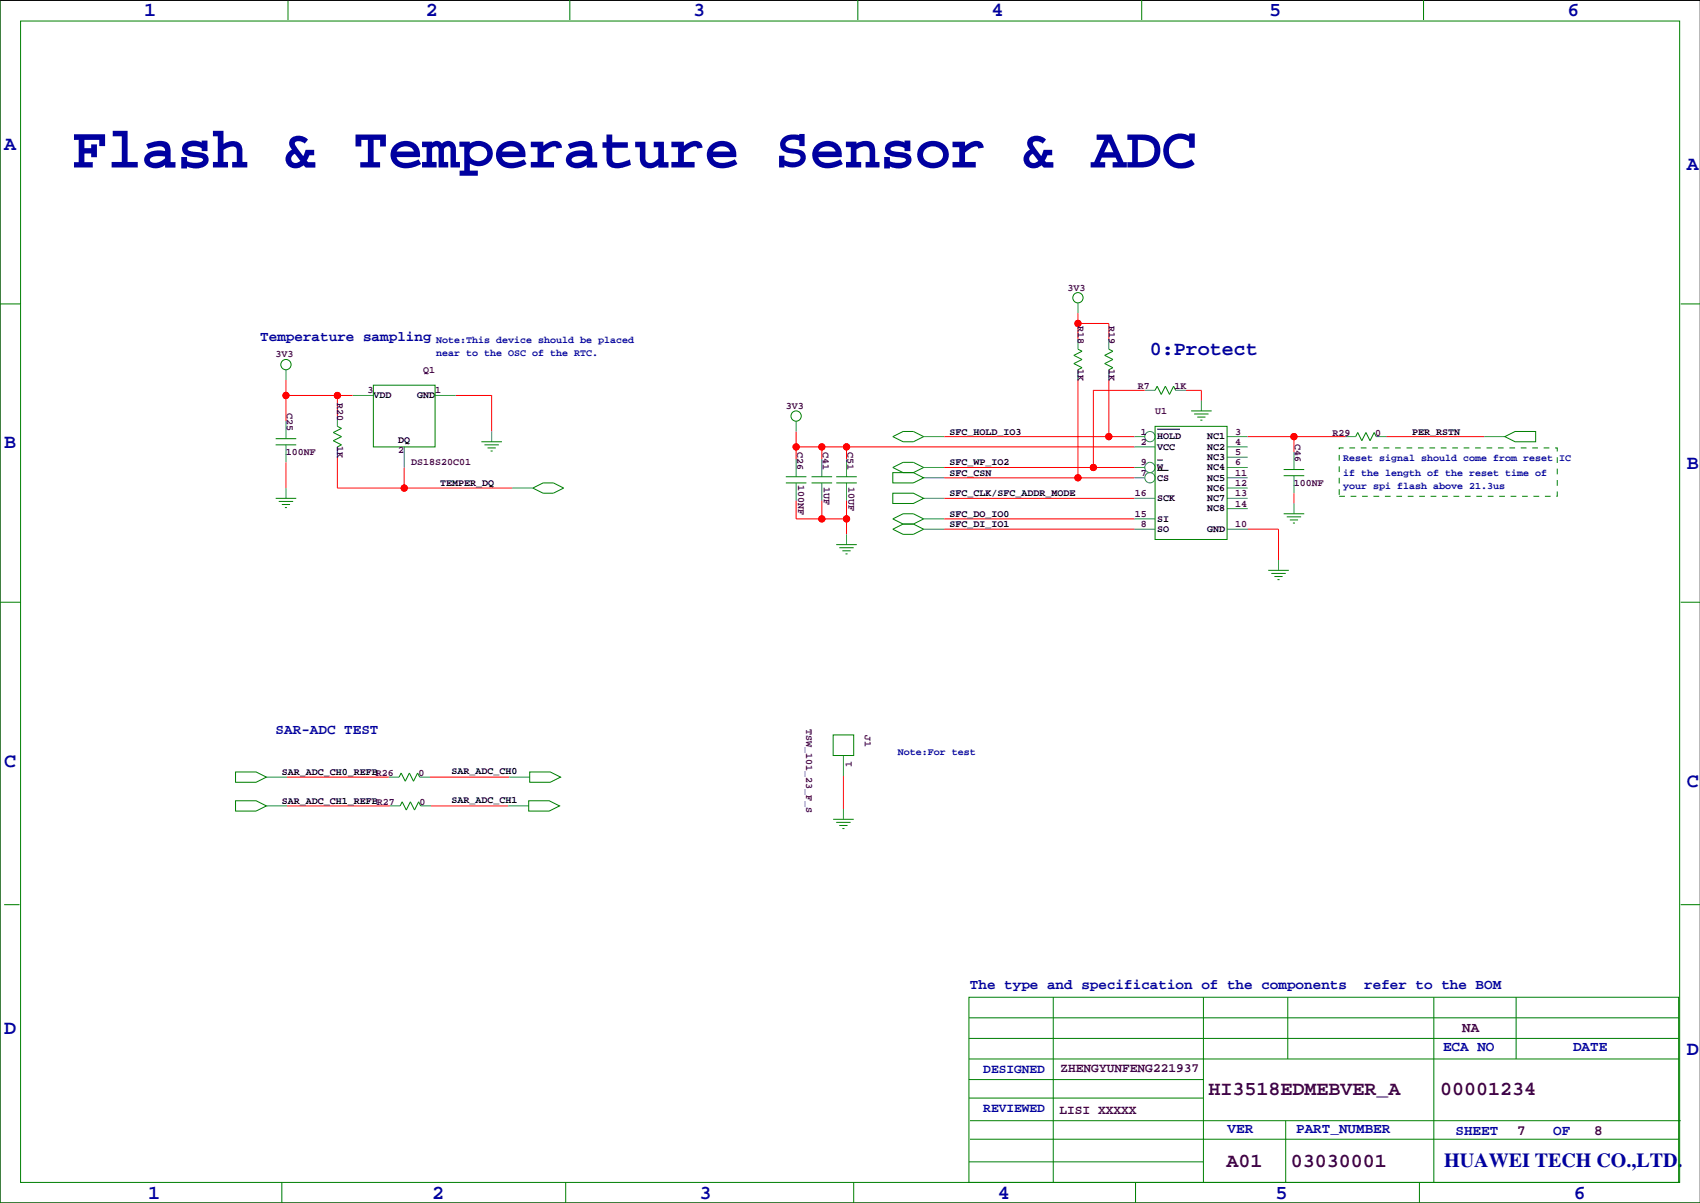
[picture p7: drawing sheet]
<svg xmlns="http://www.w3.org/2000/svg" width="420mm" height="297mm" viewBox="0 0 420 297" stroke-linecap="round" stroke-linejoin="round" font-family="sans-serif">
<path d="M419.9 .1h-419.9v296.9h419.9M285.8 106h5.6M285.8 116.1h2.8M285.8 113.6h1.4" fill="none" stroke="#000" stroke-width=".25"/>
<g fill="none" stroke="#f00" stroke-width=".25">
<path d="M266.2 79.9h7.6v3.8M266.2 77.3v6.4M70.6 97.6h16.5M70.6 93.8v10.2M83.3 97.6v5.1M112.5 97.6h8.9v8.9M266.2 93.8v24.2M273.8 93.8v14M282.7 96.4h-12.7v19M292.9 96.4h3.8v2.5M70.6 114.2v6.3M83.3 112.9v7.6h43.2"/>
<path d="M99.8 115.4v5.1M196.6 106.5v6.9M196.6 110.3h83.6M202.9 110.3v3.1M209 110.3v3.1M233.2 107.8h47M233.2 118h47M233.2 115.4h47M308.1 107.8h24.1M319.5 107.8v3.8M342.4 107.8h24.1M196.6 123.6v4.5h12.4"/>
<path d="M202.9 123.6v4.5M209 123.6v8.3M233.2 128.1h47M233.2 130.7h47M233.2 123h47M308.1 130.7h7.6v7.6M319.5 121.8v2.5M70.9 199h25.4M70.9 191.9h25.1M106.2 191.9h19.5M106.4 199h19.1M208.3 191.6v8.2"/>
<circle cx="266.2" cy="79.9" r=".76"/>
<circle cx="70.6" cy="97.6" r=".76"/>
<circle cx="83.3" cy="97.6" r=".76"/>
<circle cx="196.6" cy="110.3" r=".76"/>
<circle cx="202.9" cy="110.3" r=".76"/>
<circle cx="209" cy="110.3" r=".76"/>
<circle cx="266.2" cy="118" r=".76"/>
<circle cx="270" cy="115.4" r=".76"/>
<circle cx="273.8" cy="107.8" r=".76"/>
<circle cx="319.5" cy="107.8" r=".76"/>
<circle cx="99.8" cy="120.5" r=".76"/>
<circle cx="202.9" cy="128.1" r=".76"/>
<circle cx="209" cy="128.1" r=".76"/>
</g>
<g fill="#f00" stroke="#f00" stroke-width=".25">
<circle cx="209" cy="128.1" r=".76"/>
<circle cx="202.9" cy="128.1" r=".76"/>
<circle cx="196.6" cy="110.3" r=".76"/>
<circle cx="209" cy="110.3" r=".76"/>
<circle cx="202.9" cy="110.3" r=".76"/>
<circle cx="83.3" cy="97.6" r=".76"/>
<circle cx="70.6" cy="97.6" r=".76"/>
<circle cx="99.8" cy="120.5" r=".76"/>
<circle cx="273.8" cy="107.8" r=".76"/>
<circle cx="266.2" cy="118" r=".76"/>
<circle cx="266.2" cy="79.9" r=".76"/>
<circle cx="270" cy="115.4" r=".76"/>
<circle cx="319.5" cy="107.8" r=".76"/>
</g>
<g fill="none" stroke="#008080" stroke-width=".25">
<path d="M266.2 74.8v2.5M70.6 91.3v2.5M87.1 97.6h5.1M107.4 97.6h5.1M266.2 83.7v2.5M266.2 91.3v2.5M273.8 83.7v2.5M273.8 91.3v2.5M282.7 96.4h2.5M290.3 96.4h2.6M296.7 98.9v2.6M70.6 104v4.3"/>
<path d="M70.6 109.8v4.4M83.3 102.7v2.6M83.3 110.3v2.6M99.8 110.3v5.1M121.4 106.5v2.6M196.6 104v2.5M196.6 113.4v4.3M196.6 119.2v4.4M202.9 113.4v4.3M202.9 119.2v4.4M209 113.4v4.3M209 119.2v4.4"/>
<path d="M228.1 118h5.1M228.1 107.8h5.1M228.1 115.4h5.1M280.2 118h2.5M280.2 107.8h2.5M280.2 115.4h2.5M280.2 110.3h5M303 118h5.1M303 107.8h5.1M303 115.4h5.1M303 112.9h5.1M303 110.3h5.1"/>
<path d="M319.5 111.6v4.3M319.5 117.5v4.3M332.2 107.8h2.6M339.9 107.8h2.5M366.5 107.8h5.1M70.6 120.5v2.5M126.5 120.5h5.1M209 131.9v2.6M228.1 123h5.1M228.1 128.1h5.1M228.1 130.7h5.1M280.2 123h5"/>
<path d="M280.2 128.1h5M280.2 130.7h5M303 123h5.1M303 130.7h5.1M303 120.5h5.1M303 125.6h5.1M315.7 138.3v2.5M319.5 124.3v2.6M65.8 191.9h5.1M65.8 199h5.1M96 191.9h2.6M96.3 199h2.5"/>
<path d="M103.6 191.9h2.6M103.9 199h2.5M125.5 199h5.1M125.7 191.9h5.1M208.3 186.5v5.1M208.3 199.8v2.5"/>
<circle cx="284" cy="115.4" r="1.27"/>
<circle cx="284" cy="118" r="1.27"/>
<circle cx="284" cy="107.8" r="1.27"/>
</g>
<g fill="none" stroke="#008000" stroke-width=".25">
<path d="M0 -.1v297.1h419.9M71.1 0v4.9M140.7 0v4.9M211.8 0v4.9M281.9 0v4.9M351.5 0v4.9M5.1 5.2h409.7v286.8h-409.7zM0 75h5.1M415 75h4.9M92.2 95.1h15.2v15.2h-15.2zM266.2 86.2l1 .5-2 1 2 1.1-2 1 2 1-1 .5M273.8 86.2l1 .5-2 1 2 1.1-2 1 2 1-1 .5"/>
<path d="M285.2 96.4l.6-1 1 2 1-2 1 2 1-2 .5 1M68.1 109.8h5.1M68.1 108.3h5.1M83.3 105.3l1 .5-2 1 2 1-2 1 2 1-1 .5M118.9 109.1h5.1M119.6 109.8h3.6M120.4 110.6h2M121.2 111.4h.5M194.1 119.2h5M194.1 117.7h5M200.4 119.2h5.1M200.4 117.7h5.1"/>
<path d="M206.5 119.2h5.1M206.5 117.7h5.1M220.5 116.7h5.1l2.5 1.3-2.5 1.2h-5.1zM220.5 107.8l2.5-1.3h2.6l2.5 1.3-2.5 1.3h-2.6zM220.5 115.4l2.5-1.2h2.6l2.5 1.2-2.5 1.3h-2.6zM285.2 105.3h17.8v27.9h-17.8zM294.1 101.5h5.1M294.9 102.2h3.5M295.7 103h2M296.4 103.7h.5M317 115.9h5.1M317 117.5h5.1"/>
<path d="M334.8 107.8l.5-1 1 2 1-2 1 2 1-2 .6 1M371.6 107.8l2.5-1.3h5.1v2.6h-5.1zM68.1 123h5.1M68.8 123.8h3.6M69.6 124.6h2M70.4 125.3h.5M131.6 120.5l2.5-1.3h2.6l2.5 1.3-2.5 1.3h-2.6zM206.5 134.5h5.1M207.3 135.2h3.5M208 136h2.1M208.8 136.8h.5M220.5 121.8h5.1l2.5 1.2-2.5 1.3h-5.1z"/>
<path d="M223 129.4l-2.5-1.3 2.5-1.2h2.6l2.5 1.2-2.5 1.3M223 129.4h2.6M223 129.4l-2.5 1.3 2.5 1.2h2.6l2.5-1.2-2.5-1.3M317 126.9h5.1M317.8 127.6h3.5M318.5 128.4h2M319.3 129.1h.5M0 148.7h5.1M313.2 140.8h5.1M313.9 141.6h3.6M314.7 142.4h2M315.5 143.1h.5"/>
<path d="M415 148.7h4.9M58.2 197.7h5l2.6 1.3-2.6 1.3h-5zM58.2 190.6h5l2.6 1.3-2.6 1.3h-5zM98.6 191.9l.5-1 1 2 1-2 1 2 1-2 .5 1M98.8 199l.5-1 1 2 1-2 1.1 2 1-2 .5 1M130.6 197.7h5l2.6 1.3-2.6 1.3h-5zM130.8 190.6h5.1l2.5 1.3-2.5 1.3h-5.1zM205.7 181.5h5.1v5h-5.1zM205.7 202.3h5.1M206.5 203.1h3.6M207.3 203.8h2M208 204.6h.5"/>
<path d="M1 223.4h3.8M415 223.4h4.9M239.3 246.2h175.2v45.8h-175.2zM239.3 251.3h175.2M239.3 256.4h175.2M260.1 246.2v45.8M297.2 246.2v45.8M318 246.2v15.3M354.1 246.2v45.8M374.4 246.2v15.3M239.3 266.6h57.9M239.3 261.5h175.2"/>
<path d="M239.3 271.1h57.9M239.5 276.7h175.5M317.5 276.7v15.3M69.6 292v5M139.7 292v5M210.8 292v5M239.3 286.9h57.9M239.5 281.3h175M280.4 292v5M350.5 292v5M383.5 287.4h.1"/>
<circle cx="266.2" cy="73.5" r="1.27"/>
<circle cx="70.6" cy="90" r="1.27"/>
<circle cx="196.6" cy="102.7" r="1.27"/>
</g>
<path d="M330.7 110.6h53.9v11.9h-53.9z" fill="none" stroke="#008000" stroke-width=".25" stroke-dasharray="1.4 1.4" stroke-linecap="butt"/>
<text font-size="14.5" fill="#0000a0" x="17.8" y="41.4">Flash &amp; Temperature Sensor &amp; ADC</text>
<g font-size="4.9" fill="#0000a0">
<text x="35.6" y="3.9">1</text>
<text x="105.2" y="3.9">2</text>
<text x="171.2" y="3.9">3</text>
<text x="244.9" y="3.9">4</text>
<text x="313.4" y="3.9">5</text>
<text x="387.1" y="3.9">6</text>
<text x="1" y="36.9">A</text>
<text x="416.6" y="42">A</text>
<text x="284" y="87.7">0:Protect</text>
<text x="1" y="110.6">B</text>
<text x="416.6" y="115.7">B</text>
<text x="1" y="189.3">C</text>
<text x="416.6" y="194.4">C</text>
<text x="1" y="255.4">D</text>
<text x="416.6" y="260.5">D</text>
<text x="356.6" y="288">HUAWEI TECH CO.,LTD.</text>
<text x="36.6" y="296">1</text>
<text x="106.7" y="296">2</text>
<text x="172.7" y="296">3</text>
<text x="246.4" y="296">4</text>
<text x="315" y="296">5</text>
<text x="388.6" y="296">6</text>
</g>
<g font-size="4.9" fill="#400040">
<text x="298.5" y="270.5">HI3518EDMEBVER_A</text>
<text x="355.6" y="270.5">00001234</text>
<text x="302.9" y="288.3">A01</text>
<text x="318.8" y="288.3">03030001</text>
</g>
<g font-size="3.5" fill="#0000a0">
<text x="64.3" y="84.2">Temperature sampling</text>
<text x="68.1" y="181.3">SAR-ADC TEST</text>
<text x="239.5" y="244.2">The type and specification of the components</text>
<text x="336.9" y="244.2">refer to the BOM</text>
<text x="356.4" y="259.4">ECA NO</text>
<text x="388.5" y="259.4">DATE</text>
<text x="303.1" y="279.7">VER</text>
<text x="320.1" y="279.7">PART_NUMBER</text>
<text x="359.4" y="280.3">SHEET</text>
<text x="383.5" y="280.3">OF</text>
</g>
<g font-size="3.5" fill="#400040">
<text x="361.1" y="254.9">NA</text>
<text x="374.6" y="280.3">7</text>
<text x="393.7" y="280.3">8</text>
</g>
<g font-size="3.2" fill="#0000a0">
<text x="242.8" y="264.9">DESIGNED</text>
<text x="242.8" y="274.5">REVIEWED</text>
</g>
<g font-size="3.2" fill="#400040">
<text x="261.9" y="264.7">ZHENGYUNFENG221937</text>
<text x="261.6" y="275.1">LISI XXXXX</text>
</g>
<g font-size="2.5" fill="#400040">
<text x="263.7" y="71.7">3V3</text>
<text x="266.2" y="80.5" transform="rotate(90 266.2 80.5)">R18</text>
<text x="273.8" y="80.5" transform="rotate(90 273.8 80.5)">R19</text>
<text x="68.1" y="88.3">3V3</text>
<text x="104.5" y="92.1">Q1</text>
<text x="266.2" y="91" transform="rotate(90 266.2 91)">1K</text>
<text x="273.8" y="91" transform="rotate(90 273.8 91)">1K</text>
<text x="83.3" y="99.6" transform="rotate(90 83.3 99.6)">R20</text>
<text x="90.7" y="97.1">3</text>
<text x="107.4" y="97.1">1</text>
<text x="194.1" y="101">3V3</text>
<text x="281" y="96.1">R7</text>
<text x="290.1" y="96.1">1K</text>
<text x="70.8" y="102.1" transform="rotate(90 70.8 102.1)">C25</text>
<text x="281.7" y="107.3">1</text>
<text x="285.2" y="102.2">U1</text>
<text x="305.1" y="107.3">3</text>
<text x="329.1" y="107.6">R29</text>
<text x="339.6" y="107.6">0</text>
<text x="70.6" y="112.4">100NF</text>
<text x="83.3" y="110.1" transform="rotate(90 83.3 110.1)">1K</text>
<text x="98.3" y="112">2</text>
<text x="196.8" y="111.5" transform="rotate(90 196.8 111.5)">C26</text>
<text x="203.2" y="111.5" transform="rotate(90 203.2 111.5)">C41</text>
<text x="209.3" y="111.5" transform="rotate(90 209.3 111.5)">C51</text>
<text x="281.7" y="109.8">2</text>
<text x="305.1" y="112.4">5</text>
<text x="305.1" y="109.8">4</text>
<text x="319.8" y="109.7" transform="rotate(90 319.8 109.7)">C46</text>
<text x="101.5" y="114.9">DS18S20C01</text>
<text x="197.1" y="119.7" transform="rotate(90 197.1 119.7)">100NF</text>
<text x="281.7" y="117.5">7</text>
<text x="281.7" y="114.9">9</text>
<text x="305.1" y="117.5">11</text>
<text x="305.1" y="114.9">6</text>
<text x="203.4" y="120.3" transform="rotate(90 203.4 120.3)">1UF</text>
<text x="209.5" y="120.3" transform="rotate(90 209.5 120.3)">10UF</text>
<text x="280.2" y="122.5">16</text>
<text x="305.1" y="125.1">14</text>
<text x="305.1" y="122.5">13</text>
<text x="305.1" y="120">12</text>
<text x="319.5" y="120">100NF</text>
<text x="280.2" y="127.6">15</text>
<text x="281.7" y="130.2">8</text>
<text x="305.1" y="130.2">10</text>
<text x="199.1" y="179.9" transform="rotate(90 199.1 179.9)">TSW_101_23_F_S</text>
<text x="213.6" y="181.5" transform="rotate(90 213.6 181.5)">J1</text>
<text x="103.4" y="191.6">0</text>
<text x="210.3" y="189.3" transform="rotate(-90 210.3 189.3)">1</text>
<text x="103.6" y="198.7">0</text>
</g>
<g font-size="2.5" fill="#0000a0">
<text x="107.7" y="88">near to the OSC of the RTC.</text>
<text x="107.7" y="84.7">Note:This device should be placed</text>
<text x="331.7" y="113.9">Reset signal should come from reset IC</text>
<text x="331.7" y="117.5">if the length of the reset time of</text>
<text x="331.7" y="120.8">your spi flash above 21.3us</text>
<text x="221.7" y="186.3">Note:For test</text>
</g>
<g font-size="2.5">
<text x="92.2" y="98.3">VDD</text>
<text x="103" y="98.3">GND</text>
<text x="234.4" y="107.3">SFC_HOLD_IO3</text>
<text x="348.7" y="107.3">PER_RSTN</text>
<text x="98.3" y="109.4">DQ</text>
<text x="285.8" y="111">VCC</text>
<text x="285.8" y="108.5">HOLD</text>
<text x="298.1" y="113.6">NC3</text>
<text x="298.1" y="111">NC2</text>
<text x="298.1" y="108.5">NC1</text>
<text x="234.4" y="114.9">SFC_WP_IO2</text>
<text x="234.4" y="117.5">SFC_CSN</text>
<text x="285.8" y="118.7">CS</text>
<text x="285.8" y="116.1">W</text>
<text x="298.1" y="118.7">NC5</text>
<text x="298.1" y="116.1">NC4</text>
<text x="108.7" y="120">TEMPER_DQ</text>
<text x="234.4" y="122.5">SFC_CLK/SFC_ADDR_MODE</text>
<text x="285.8" y="123.7">SCK</text>
<text x="298.1" y="123.7">NC7</text>
<text x="298.1" y="121.2">NC6</text>
<text x="234.4" y="130.2">SFC_DI_IO1</text>
<text x="234.4" y="127.6">SFC_DO_IO0</text>
<text x="285.8" y="131.4">SO</text>
<text x="285.8" y="128.8">SI</text>
<text x="298.1" y="126.3">NC8</text>
<text x="298.1" y="131.4">GND</text>
<text x="69.6" y="191.4">SAR_ADC_CH0_REFBR26</text>
<text x="111.5" y="191.1">SAR_ADC_CH0</text>
<text x="69.6" y="198.5">SAR_ADC_CH1_REFBR27</text>
<text x="111.5" y="198.2">SAR_ADC_CH1</text>
</g>
</svg>
